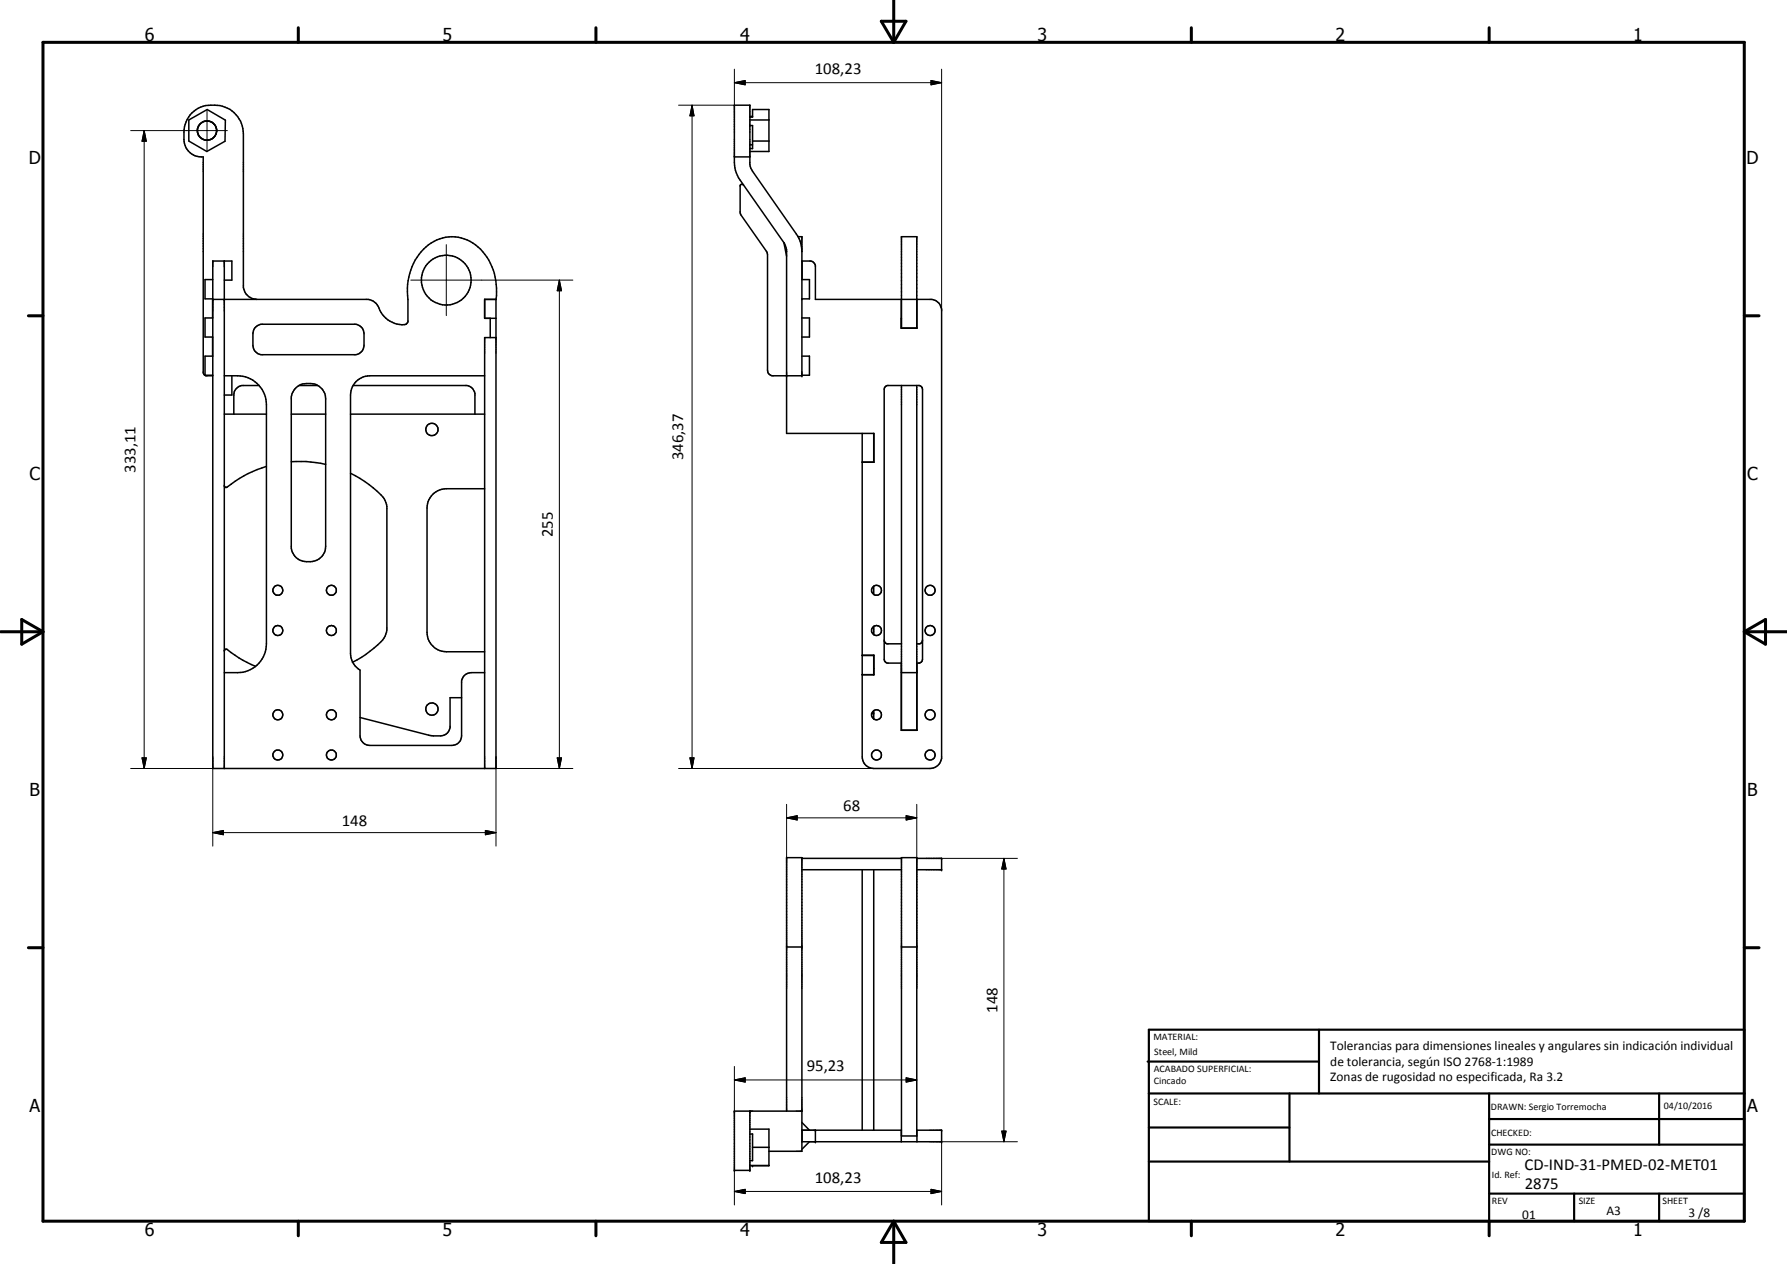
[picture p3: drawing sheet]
<svg xmlns="http://www.w3.org/2000/svg" width="420mm" height="297mm" viewBox="0 0 420 297" stroke-linecap="round" stroke-linejoin="round" font-family="sans-serif">
<g fill="none" stroke="#000" stroke-width=".35">
<path d="M44.4 28.2l4.3-2.5 4.3 2.5-.1 5-4.3 2.4-4.2-2.5zM46.4 30.3v.7M46.4 31l.7 1.3M46.4 31l.2 .7 .5 .6M46.7 29.6l-.3 .7M47.1 32.3l.6 .4M47.7 32.7l.3 .2M48 28.5a2.33 2.33 0 0 0-1.6 1.8M48 28.5l-.6 .3-.5 .5M48 28.5h1.1l1 .5M48 32.9h1.1M48 32.9h.4"/>
<path d="M48 28.5a2.14 2.14 0 0 1 2.1 .5M49.8 32.6l-.7 .3M50.1 29l.5 .5 .3 .6M50.4 29.2l.3 .6M50.4 32.2l-.6 .4M50.7 31.5l-.3 .7M50.7 31.6l-.3 .6M50.9 30.1v1.1M50.9 31.2l-.2 .3M172.7 36.9h3.6M176.3 29.5h.6v5.4h-.6M176.3 27.5h.6v-1.8h3.9v9.9h-4.5"/>
<path d="M176.3 27.3h.6M176.3 34h.6M176.3 28.2h4.5M176.9 33.1h3.9M174.8 43.5l-.4-.2-.4 .3 .1 6.7 6.1 8.8 .3 .7v27.2a1.36 1.36 0 0 0 1 1.3h7v-32.7h-.8M184.3 57l.6 1.7v43.2h20.6v6.7h-2.8M184.3 57l.6 3.2M184.3 57l-10.7-15.2-.5-1.2-.4-2.4v-13.5h3.6v14l.2 .8 11.1 16 .7 1.7 .2 1.9M184.7 59.1h.2M50 79.2v4.5M50 65.7h-1.8v4.5h1.8M50 74.7h-1.8v4.5h1.8"/>
<path d="M52.7 65.8h1.8v-4.5h-4.5v119.3h66.6v-110.2M52.7 61.3v119.3M59.9 77.1l.5-.5 1-.4h22.3a2.3 2.3 0 0 1 1.9 2.2v2.8a2.21 2.21 0 0 1-1.9 2.2h-22.3a2.3 2.3 0 0 1-1.9-2.2v-2.8zM60.4 70.4a3.3 3.3 0 0 1-3.2-2.8v-36.1a6.9 6.9 0 0 0-8.2-6.7 6.3 6.3 0 0 0-5.7 6.2 5.2 5.2 0 0 0 1.4 4.9l1.2 .7 1.9 .3v50.7l.5 .7h1.7v-.1M115.3 74.8v4.5M116.6 70.4a13.4 13.4 0 0 0-6.1-13.7 9.3 9.3 0 0 0-12 3.1 14.5 14.5 0 0 0-2.6 10.6v5.2l-.2 .4a3.3 3.3 0 0 1-3.5-.3 6.1 6.1 0 0 1-3.3-3.7l-.5-.7-.6-.5-1.2-.4h-36.6v4.3M116.6 70.4h-2.7v4.4h2.7M116.6 79.3h-2.7v101.3M188.5 61.3h2.2l.5 .3 .4 .5 .1 8.3h27.4a2.67 2.67 0 0 1 2.3 2.2v105.7a2.8 2.8 0 0 1-2.7 2.3h-13.3a2.73 2.73 0 0 1-2.7-2.7v-76M188.5 70.4h.1M188.5 65.7h1.8v4.5h-1.8M188.5 74.7h1.8v4.5h-1.8"/>
<path d="M211.9 70.4v6.7h3.7v-6.7M211.9 74.8h.1M212 77.1v-21.5h3.5v21.5M212 77.1h3.5M50 83.7h-1.8v4.5h1.8M52.7 88.3h3.2a6.8 6.8 0 0 1 6.7 6.8v56.2a6.8 6.8 0 0 1-6.7 6.8h-3.2M52.7 97.3h9.9M54.5 88.3v4.5h-1.8M60.9 90.6h-4a2.3 2.3 0 0 0-1.9 2.2v4.5M68.5 97.3h8.1M69.4 91.4a4.5 4.5 0 0 1 6.5 .3l.5 .8 .2 1.2v34.7a4.1 4.1 0 0 1-5.8 3.3 3.6 3.6 0 0 1-2.3-2.9v-35.5l.2-.8zM70.3 90.6h4.4"/>
<path d="M82.4 97.3h31.5M83 90.6h26.8a2.26 2.26 0 0 1 1.9 1.9v4.8M113.9 88.3h-27a4.6 4.6 0 0 0-4.5 4.5v60.8a4.4 4.4 0 0 0 2.3 3.9v15.4a2.31 2.31 0 0 0 2.2 2.3h19.3a2.24 2.24 0 0 0 2.3-2.3v-12.9a2.3 2.3 0 0 1 2.3-1.9h3.1M188.5 83.7h1.8v4.5h-1.8M208.1 90.9l.5-.3h7.6l.5 .3 .2 .6v63.4l-.3 .7-.4 .2h-.6v15.8h-3.7v-15.8h-3.3l-.5-.3-.2-.6v-63.4zM212 90.6v81M215.5 90.6v81M62.6 109.6a29.7 29.7 0 0 0-9.4 5l-.5-.4M68.5 108.5h3.5l4.6 .6M82.4 111.2a21.6 21.6 0 0 1 8.1 6.4l.5 1.4v29l-.5 1.5a21.2 21.2 0 0 1-7.6 6.1M113.9 114.9h-9a4.6 4.6 0 0 0-4.5 4.5v29.2a4.6 4.6 0 0 0 4.5 4.6h9M202.7 108.6h2.7"/>
<path d="M205.4 101.9v6.7M205.4 137.8v1.9M52.7 152.9l.3-.3h.3l2.9 2 3.9 2M202.7 154h2.8v4.6h-2.8M202.7 158.5h2.7M202.7 154.1h2.7M205.4 157.1h.1M205.4 147.2v1.9M205.4 154v4.6M207.9 150.4l.1 .4 .4 .5h3.6M212 158.1h3.5M216.9 150.4l-.3 .7-1.1 .2"/>
<path d="M108.5 164h-2.7v7a2.29 2.29 0 0 1-2.2 1.9l-2.5-.1-16.4-4.2M204.9 167.7h.5M205.4 167v2M212 171.6h3.5M188.5 201.7h23.5M188.5 204.4h23.5M202.7 204.4v61.2M205.4 204.4v61.2M212 201.5h3.5v65.5h-3.5zM215.5 201.7h5.9v2.7h-5.9M184.9 222.5h3.6M212 222.5h3.5"/>
<path d="M176.3 261.1v13.9h-3.6v-13.9h15.8M176.3 266.5h.6v6.3h-.6M176.3 265.3h4.5v8.6h-4.5M176.9 269.6h3.9M184.9 261.1v-59.6h3.6v69.1h-7.7M188.5 265.6h23.5M188.5 263.8l1.8 1.8M190.3 268.3l-1.8 1.8M191.7 265.6v2.7M211.9 265.6v2.7M215.5 265.6h5.9v2.7h-32.9M215.6 265.6v2.7"/>
<circle cx="104.9" cy="65.8" r="5.8"/>
<circle cx="101.5" cy="100.9" r="1.45"/>
<circle cx="65.3" cy="138.7" r="1.17"/>
<circle cx="77.9" cy="138.7" r="1.17"/>
<circle cx="206.1" cy="138.7" r="1.18"/>
<circle cx="218.7" cy="138.7" r="1.17"/>
<circle cx="65.3" cy="148.2" r="1.18"/>
<circle cx="77.9" cy="148.2" r="1.17"/>
<circle cx="206.1" cy="148.2" r="1.18"/>
<circle cx="218.7" cy="148.2" r="1.18"/>
<circle cx="65.3" cy="177.4" r="1.17"/>
<circle cx="65.3" cy="168" r="1.18"/>
<circle cx="77.9" cy="168" r="1.17"/>
<circle cx="77.9" cy="177.4" r="1.17"/>
<circle cx="101.6" cy="166.6" r="1.44"/>
<circle cx="206.1" cy="177.4" r="1.17"/>
<circle cx="206.1" cy="168" r="1.18"/>
<circle cx="218.7" cy="177.4" r="1.17"/>
<circle cx="218.7" cy="168" r="1.18"/>
</g>
<g fill="#000">
<circle cx="50" cy="61.3" r=".18"/>
<circle cx="50" cy="70.4" r=".18"/>
<circle cx="52.7" cy="61.3" r=".18"/>
<circle cx="52.7" cy="70.4" r=".18"/>
<circle cx="184.9" cy="88.3" r=".18"/>
<circle cx="188.5" cy="88.3" r=".18"/>
<circle cx="221.4" cy="201.7" r=".18"/>
<circle cx="221.4" cy="204.4" r=".18"/>
<circle cx="172.7" cy="275" r=".18"/>
<circle cx="172.7" cy="261.1" r=".18"/>
<circle cx="176.3" cy="275" r=".18"/>
<circle cx="176.3" cy="261.1" r=".18"/>
<circle cx="176.9" cy="273.9" r=".18"/>
<circle cx="191.7" cy="265.6" r=".18"/>
<circle cx="191.7" cy="268.3" r=".18"/>
<circle cx="221.4" cy="265.6" r=".18"/>
<circle cx="221.4" cy="268.3" r=".18"/>
</g>
<g fill="none" stroke="#000" stroke-width=".71">
<path d="M10.1 9.9h400v277.1h-400zM70.1 6.5v3.4M140.1 6.5v3.4M207.2 5h5.8l-2.9 4.9zM210.1 0v9.9M280.1 6.5v3.4M350.1 6.5v3.4M6.7 74.2h3.4M410.1 74.2h3.5M.1 148.5h10M5.1 145.6l5 2.9-5 2.9zM410.1 148.5h10"/>
<path d="M410.1 148.5l5-2.9v5.8zM6.7 222.7h3.4M410.1 222.7h3.5M70.1 287v3.4M140.1 287v3.4M210.1 287v10M210.1 287l2.9 5h-5.8zM280.1 287v3.4M350.1 287v3.4"/>
</g>
<g fill="none" stroke="#000" stroke-width=".51">
<path d="M269.8 249.5h40.3M270.1 242h140v45h-140zM270.1 257h140M303.2 257v16M310.1 242v15M350.1 257v30M390.1 257v12M270.1 265h33.1M270.1 273h80M350.1 269h60M350.1 263h60M350.1 280.5h60"/>
<path d="M370.1 280.5v6.5M390.1 280.5v6.5"/>
</g>
<g fill="none" stroke="#000" stroke-width=".24">
<path d="M172.7 19.4l2.5-.5v1zM172.7 16.3v8.4h-13.2M172.7 19.4h48.7M218.9 18.9l2.5 .5-2.5 .5zM221.4 16.3v56.7M30.7 30.7h22.8M33.9 30.7l.5 2.5h-1zM33.9 30.7v149.9M48.7 25.9v9.6M162.7 24.7l.5 2.5h-1zM162.7 24.7v155.9M104.9 57.5v16.7"/>
<path d="M96.6 65.8h38.1M131.5 65.8l.5 2.5h-1zM131.5 65.8v114.8M33.4 178.1h1l-.5 2.5zM50 177.9v20.9M116.6 177.9v20.9M131 178.1h1l-.5 2.5zM162.2 178.1h1l-.5 2.5zM30.7 180.6h22M50 195.7l2.5-.5v1zM50 195.7h66.6M113.9 180.6h20.8"/>
<path d="M114.1 195.2l2.5 .5-2.5 .5zM159.5 180.6h45.9M184.9 192.2l2.5-.5v1zM184.9 192.2h30.6M184.9 189v43.2M213.1 191.7l2.4 .5-2.4 .5zM215.5 189v43.2M221.4 201.7h17.8M236 201.7l.5 2.5h-1zM236 201.7v66.6M172.7 253.8l2.5-.5v1zM172.7 250.6v10.5"/>
<path d="M172.7 253.8h42.8M213.1 253.3l2.4 .5-2.4 .5zM172.7 280l2.5-.5v1zM172.7 280h48.7M172.7 275v8.2M218.9 279.5l2.5 .5-2.5 .5zM235.5 265.8h1l-.5 2.5zM239.2 268.3h-17.8v14.9"/>
</g>
<g fill="#000">
<path d="M172.7 19.4l2.5-.5v1zM218.9 18.9l2.5 .5-2.5 .5zM33.9 30.7l.5 2.5h-1zM162.7 24.7l.5 2.5h-1zM131.5 65.8l.5 2.5h-1zM33.4 178.1h1l-.5 2.5zM131 178.1h1l-.5 2.5zM162.2 178.1h1l-.5 2.5zM50 195.7l2.5-.5v1zM114.1 195.2l2.5 .5-2.5 .5zM184.9 192.2l2.5-.5v1zM213.1 191.7l2.4 .5-2.4 .5z"/>
<path d="M236 201.7l.5 2.5h-1zM172.7 253.8l2.5-.5v1zM213.1 253.3l2.4 .5-2.4 .5zM172.7 280l2.5-.5v1zM235.5 265.8h1l-.5 2.5zM218.9 279.5l2.5 .5-2.5 .5z"/>
</g>
<g font-size="4.2">
<text x="34" y="9.6">6</text>
<text x="104" y="9.6">5</text>
<text x="174" y="9.6">4</text>
<text x="244" y="9.6">3</text>
<text x="314" y="9.6">2</text>
<text x="384" y="9.6">1</text>
<text x="6.8" y="38.7">D</text>
<text x="410.6" y="38.7">D</text>
<text x="7" y="112.9">C</text>
<text x="410.8" y="112.9">C</text>
<text x="7" y="187.1">B</text>
<text x="410.8" y="187.1">B</text>
<text x="7" y="261.4">A</text>
<text x="410.8" y="261.4">A</text>
<text x="34" y="290.4">6</text>
<text x="104" y="290.4">5</text>
<text x="174" y="290.4">4</text>
<text x="244" y="290.4">3</text>
<text x="314" y="290.4">2</text>
<text x="384" y="290.4">1</text>
</g>
<g font-size="3.9">
<text x="191.6" y="17.4">108,23</text>
<text x="31.9" y="111.2" transform="rotate(-90 31.9 111.2)">333,11</text>
<text x="160.6" y="108.2" transform="rotate(-90 160.6 108.2)">346,37</text>
<text x="130" y="126.2" transform="rotate(-90 130 126.2)">255</text>
<text x="198.3" y="190.6">68</text>
<text x="80.4" y="194.1">148</text>
<text x="234.5" y="238" transform="rotate(-90 234.5 238)">148</text>
<text x="189.7" y="251.7">95,23</text>
<text x="358.5" y="275">CD-IND-31-PMED-02-MET01</text>
<text x="191.6" y="277.9">108,23</text>
<text x="358.5" y="279.4">2875</text>
</g>
<g font-size="3.1">
<text x="312.7" y="246.8">Tolerancias para dimensiones lineales y angulares sin indicación individual</text>
<text x="312.7" y="250.4">de tolerancia, según ISO 2768-1:1989</text>
<text x="312.7" y="254">Zonas de rugosidad no especificada, Ra 3.2</text>
<text x="357.9" y="286.4">01</text>
<text x="377.7" y="285.6">A3</text>
<text x="397" y="285.9">3 /8</text>
</g>
<g font-size="2.4">
<text x="271.2" y="244.4">MATERIAL:</text>
<text x="271.3" y="252">ACABADO SUPERFICIAL:</text>
<text x="271.4" y="247.9">Steel, Mild</text>
<text x="271.3" y="254.6">Cincado</text>
<text x="271.2" y="259.7">SCALE:</text>
<text x="350.6" y="260.8">DRAWN: Sergio Torremocha</text>
<text x="391.2" y="260.6">04/10/2016</text>
<text x="350.6" y="267">CHECKED:</text>
<text x="350.6" y="271.4">DWG NO:</text>
<text x="350.8" y="276.9">Id. Ref:</text>
<text x="350.8" y="282.8">REV</text>
<text x="371.2" y="282.9">SIZE</text>
<text x="390.9" y="282.9">SHEET</text>
</g>
</svg>
